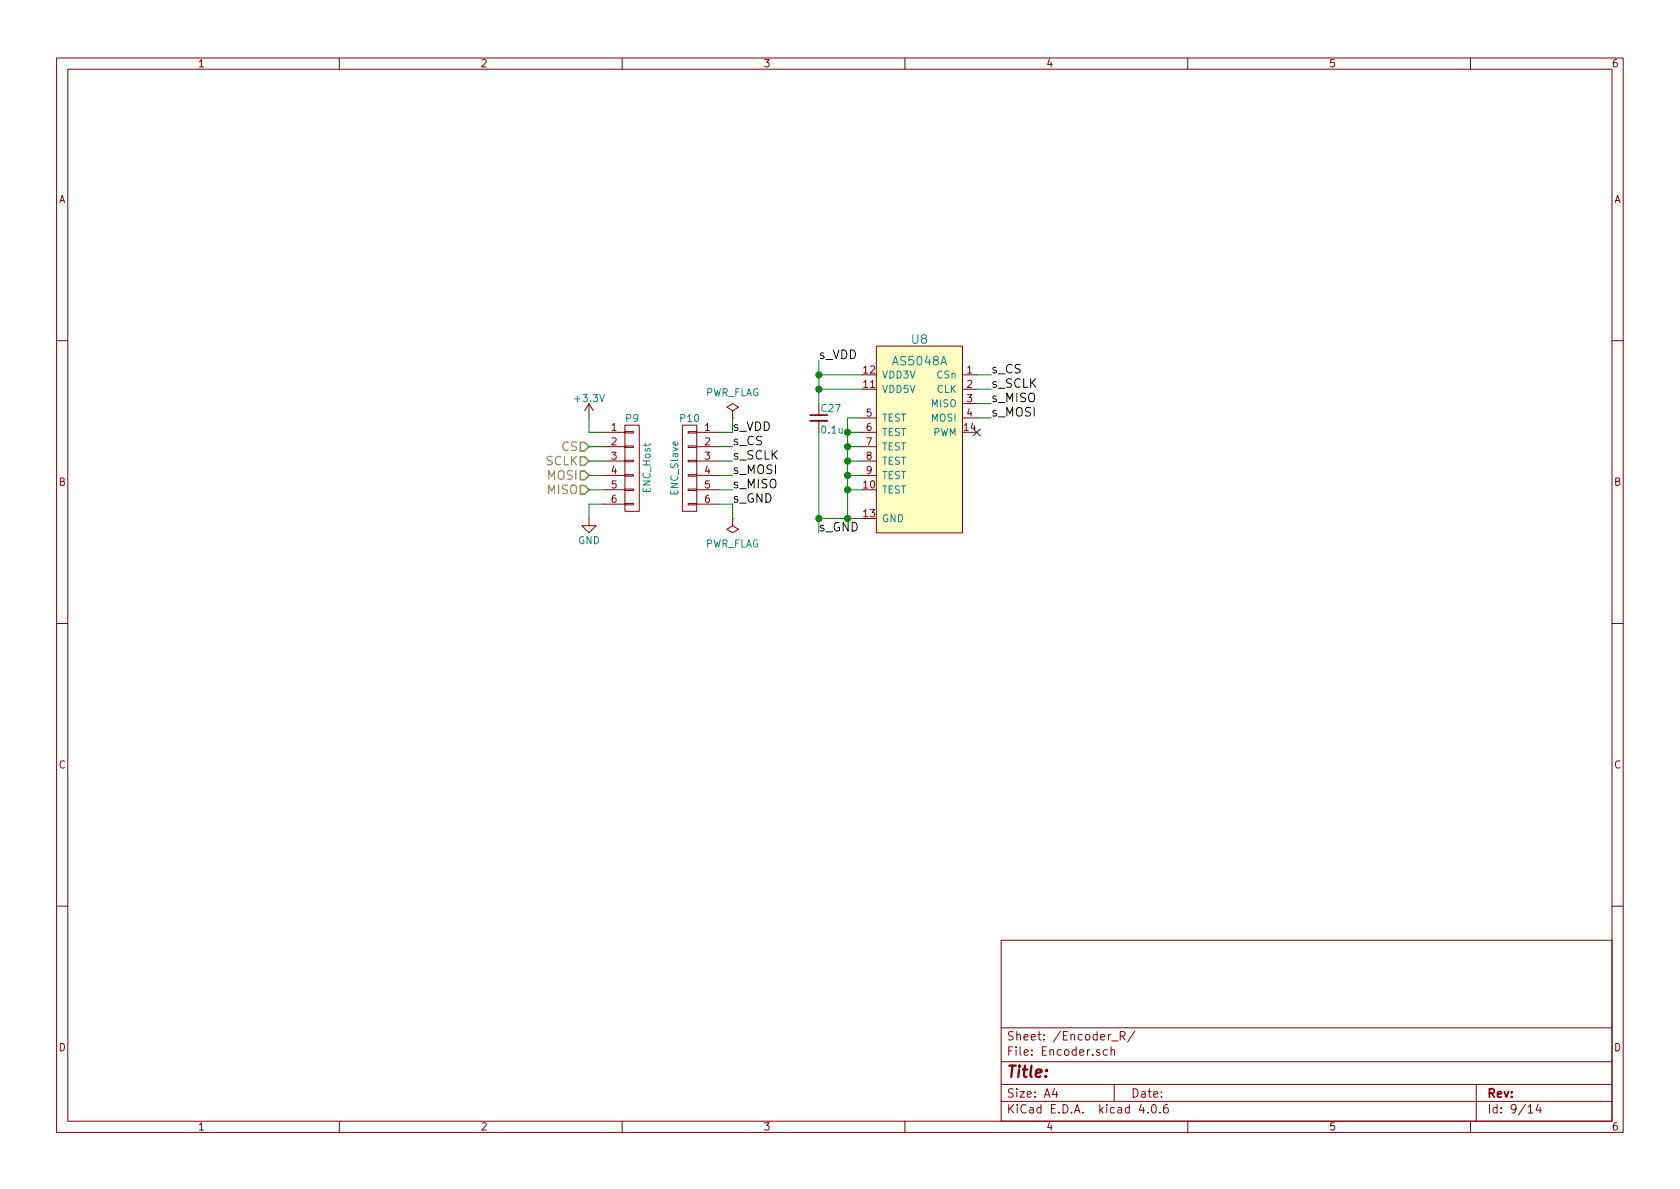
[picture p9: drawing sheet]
<svg xmlns="http://www.w3.org/2000/svg" width="297mm" height="210mm" viewBox="0 0 297 210" stroke-linecap="round" stroke-linejoin="round" font-family="sans-serif">
<g fill="none" stroke="#840000" stroke-width=".18">
<path d="M10 10.3h277v189.9h-277zM12 12.2h273v186.1h-273zM60 10.3v1.9M110 10.3v1.9M160 10.3v1.9M210 10.3v1.9M260 10.3v1.9M10 60.2h2M104.1 71.4l-.7 1.2M104.1 71.4v2.5M104.1 71.4l.8 1.2M106.7 76.4h3.8"/>
<path d="M106.7 79h3.8M110.5 78.9h1.5v.2h-1.5zM110.5 76.3h1.5v.3h-1.5zM110.5 75.2h2.5v15.2h-2.5zM120.6 75.2h2.6v15.2h-2.6zM121.7 78.9h1.5v.2h-1.5zM121.7 76.3h1.5v.3h-1.5zM123.2 76.4h3.8M123.2 79h3.8M129.5 73.9h.1M129.5 72.6l1.1-.6-1.1-.6-1 .6 1 .6v1.3M144.8 74.4v2"/>
<path d="M152.4 73.9h2.5M152.4 76.4h2.5M152.4 79h2.5M154.9 61.2h15.3v33h-15.3zM170.2 66.3h2.5M170.2 68.8h2.5M170.2 71.4h2.5M170.2 73.9h2.5M285 60.2h2M104.1 91.7v1.3h1.3l-1.3 1.2-1.2-1.2h1.2M106.7 81.5h3.8M106.7 84.1h3.8"/>
<path d="M106.7 86.6h3.8M106.7 89.1h3.8M110.5 89h1.5v.3h-1.5zM110.5 86.5h1.5v.2h-1.5zM110.5 83.9h1.5v.3h-1.5zM110.5 81.4h1.5v.3h-1.5zM121.7 89h1.5v.3h-1.5zM121.7 86.5h1.5v.2h-1.5zM121.7 83.9h1.5v.3h-1.5zM121.7 81.4h1.5v.3h-1.5zM123.2 81.5h3.8M123.2 84.1h3.8"/>
<path d="M123.2 86.6h3.8M123.2 89.1h3.8M129.5 91.7h.1M129.5 91.7v1.3l1.1 .6-1.1 .6-1-.6 1-.6M152.4 81.5h2.5M152.4 84.1h2.5M10 110.3h2M285 110.3h2M10 160.2h2M177 166.3h108v32h-108zM285 160.2h2M60 198.3v1.9"/>
<path d="M110 198.3v1.9M160 198.3v1.9M177 194.8h108M177 191.8h108M177 187.8h108M177 181.8h108M186.4 192.5l-.3 1h.9M186.8 193v1M195.8 185.7l-.4-.1-.3 .3v.6l.3 .1 .4-.1M196.4 185.7l.2-.1 .4 .1 .1 .9M196.4 185.1v1.5M196.6 184.1h1.1"/>
<path d="M197 191.8v3M198.1 183.2l.7-.1 .1-.2v-.3l-.2-.2h-.6v1.5M198.4 183.2l.5 .7M200.6 182.3l-1.2 2M201.8 195.2l-.4 1.1h1M202.9 196.7v.1M203.8 195.4l.1-.1a.81 .81 0 0 1 .6 .6 .81 .81 0 0 1-.3 .8l-.1 .1a.8 .8 0 0 1-.6-.6 .8 .8 0 0 1 .3-.8zM205.1 196.7v.1M206.4 195.3a.59 .59 0 0 0-.7 .7l.1 .7 .2 .1 .5-.1 .1-.5-.2-.2-.4-.1-.3 .3M210 198.3v1.9M260 198.3v1.9M261 191.8v6.5"/>
<path d="M270.2 196.8h.8M272 195.2l-.4 1.1h.9M272.3 195.8v1"/>
</g>
<path d="M102.6 78.2h.8l.7 .8-.7 .8h-.8zM102.6 80.8h.8l.7 .7-.7 .8h-.8zM102.6 85.8h.8l.7 .8-.7 .8h-.8zM102.6 83.3h.8l.7 .8-.7 .7h-.8z" fill="none" stroke="#848400" stroke-width=".25"/>
<g fill="none" stroke="#008400" stroke-width=".18">
<path d="M104.1 73.9v2.5h2.6M104.1 79h2.6M127 79h2.5M129.5 73.9v2.5h-2.5M144.8 63.7v7.7M144.8 76.4v17.8M144.8 68.8h7.6M144.8 66.3h7.6M149.9 76.4h2.5M149.9 79h2.5M152.4 73.9h-2.5v17.8M172.7 68.8h2.6"/>
<path d="M172.7 66.3h2.6M172.7 73.9h2.6M172.7 71.4h2.6M104.1 84.1h2.6M104.1 81.5h2.6M104.1 86.6h2.6M106.7 89.1h-2.6v2.6M127 89.1h2.5v2.6M127 84.1h2.5M127 81.5h2.5M127 86.6h2.5M144.8 91.7h7.6"/>
<path d="M149.9 84.1h2.5M149.9 81.5h2.5M149.9 86.6h2.5"/>
</g>
<path d="M143.3 74.4h3" fill="none" stroke="#840000" stroke-width=".33"/>
<path d="M143.3 73.4h3" fill="none" stroke="#840000" stroke-width=".3"/>
<g fill="#008400" stroke="#008400" stroke-width=".25">
<circle cx="144.8" cy="68.8" r=".51"/>
<circle cx="144.8" cy="66.3" r=".51"/>
<circle cx="149.9" cy="86.6" r=".51"/>
<circle cx="149.9" cy="84.1" r=".51"/>
<circle cx="149.9" cy="81.5" r=".51"/>
<circle cx="149.9" cy="79" r=".51"/>
<circle cx="149.9" cy="76.4" r=".51"/>
<circle cx="149.9" cy="91.7" r=".51"/>
<circle cx="144.8" cy="91.7" r=".51"/>
</g>
<path d="M172.1 75.8l1.2 1.3M173.3 75.8l-1.2 1.3" fill="none" stroke="#000084" stroke-width=".18"/>
<path d="M154.9 61.2h15.3v33h-15.3z" fill="#ffffc2" stroke="#ffffc2" stroke-width=".18"/>
<text font-size="2.8" fill="#840000" x="178" y="190.5">Title:</text>
<g font-size="2.1">
<text x="144.8" y="63.5">s_VDD</text>
<text x="175.3" y="66">s_CS</text>
<text x="175.3" y="68.6">s_SCLK</text>
<text x="175.3" y="71.1">s_MISO</text>
<text x="129.5" y="76.2">s_VDD</text>
<text x="175.3" y="73.7">s_MOSI</text>
<text x="129.5" y="78.7">s_CS</text>
<text x="129.5" y="81.3">s_SCLK</text>
<text x="129.5" y="83.8">s_MOSI</text>
<text x="129.5" y="88.9">s_GND</text>
<text x="129.5" y="86.4">s_MISO</text>
<text x="144.8" y="94">s_GND</text>
</g>
<g font-size="2.1" fill="#008484">
<text x="158" y="64.6">AS5048A</text>
<text x="161.2" y="60.8">U8</text>
</g>
<g font-size="2.1" fill="#848400">
<text x="96.4" y="82.3">SCLK</text>
<text x="99.3" y="79.8">CS</text>
<text x="96.8" y="87.4">MISO</text>
<text x="96.8" y="84.8">MOSI</text>
</g>
<g font-size="2.1" fill="#840000">
<text x="178" y="184">Sheet: /Encoder_R/</text>
<text x="178" y="186.7">File: Encoder.sch</text>
<text x="178" y="196.9">KiCad E.D.A. kicad 4.0.6</text>
<text x="178" y="194.1">Size: A4</text>
<text x="200" y="194.1">Date:</text>
<text x="263" y="194.1">Rev:</text>
<text x="263" y="196.9">Id: 9/14</text>
</g>
<g font-size="1.8" fill="#840000">
<text x="35" y="11.9">1</text>
<text x="85" y="11.9">2</text>
<text x="135" y="11.9">3</text>
<text x="185" y="11.9">4</text>
<text x="235" y="11.9">5</text>
<text x="285" y="11.9">6</text>
<text x="10.4" y="35.9">A</text>
<text x="285.4" y="35.9">A</text>
<text x="152.7" y="68.6">11</text>
<text x="152.7" y="66">12</text>
<text x="171" y="66">1</text>
<text x="171" y="68.6">2</text>
<text x="171" y="71.1">3</text>
<text x="108.1" y="76.2">1</text>
<text x="124.6" y="76.2">1</text>
<text x="153.2" y="73.7">5</text>
<text x="153.2" y="76.2">6</text>
<text x="170.5" y="76.2">14</text>
<text x="171" y="73.7">4</text>
<text x="108.1" y="78.7">2</text>
<text x="108.1" y="81.3">3</text>
<text x="108.1" y="83.8">4</text>
<text x="124.6" y="78.7">2</text>
<text x="124.6" y="81.3">3</text>
<text x="124.6" y="83.8">4</text>
<text x="153.2" y="78.7">7</text>
<text x="153.2" y="81.3">8</text>
<text x="153.2" y="83.8">9</text>
<text x="10.4" y="85.9">B</text>
<text x="108.1" y="86.4">5</text>
<text x="108.1" y="88.9">6</text>
<text x="124.6" y="86.4">5</text>
<text x="124.6" y="88.9">6</text>
<text x="152.7" y="86.4">10</text>
<text x="285.4" y="85.9">B</text>
<text x="152.7" y="91.4">13</text>
<text x="10.4" y="135.9">C</text>
<text x="285.4" y="135.9">C</text>
<text x="10.4" y="185.9">D</text>
<text x="285.4" y="185.9">D</text>
<text x="35" y="199.9">1</text>
<text x="85" y="199.9">2</text>
<text x="135" y="199.9">3</text>
<text x="185" y="199.9">4</text>
<text x="235" y="199.9">5</text>
<text x="285" y="199.9">6</text>
</g>
<g font-size="1.8" fill="#008484">
<text x="101.8" y="71.1">+3.3V</text>
<text x="124.6" y="70">PWR_FLAG</text>
<text x="156" y="69.5">VDD5V</text>
<text x="156" y="66.9">VDD3V</text>
<text x="165.5" y="69.5">CLK</text>
<text x="165.6" y="66.9">CSn</text>
<text x="110.7" y="74.6">P9</text>
<text x="120.3" y="74.6">P10</text>
<text x="145.3" y="72.8">C27</text>
<text x="145.4" y="76.7">0.1u</text>
<text x="156" y="74.5">TEST</text>
<text x="156" y="77.1">TEST</text>
<text x="164.6" y="72">MISO</text>
<text x="164.6" y="74.5">MOSI</text>
<text x="164.8" y="77.1">PWM</text>
<text x="156" y="79.6">TEST</text>
<text x="156" y="82.2">TEST</text>
<text x="115" y="87.1" transform="rotate(-90 115 87.1)">ENC_Host</text>
<text x="119.9" y="87.4" transform="rotate(-90 119.9 87.4)">ENC_Slave</text>
<text x="156" y="84.7">TEST</text>
<text x="156" y="87.2">TEST</text>
<text x="156" y="92.3">GND</text>
<text x="102.2" y="96.2">GND</text>
<text x="124.6" y="96.8">PWR_FLAG</text>
</g>
</svg>
